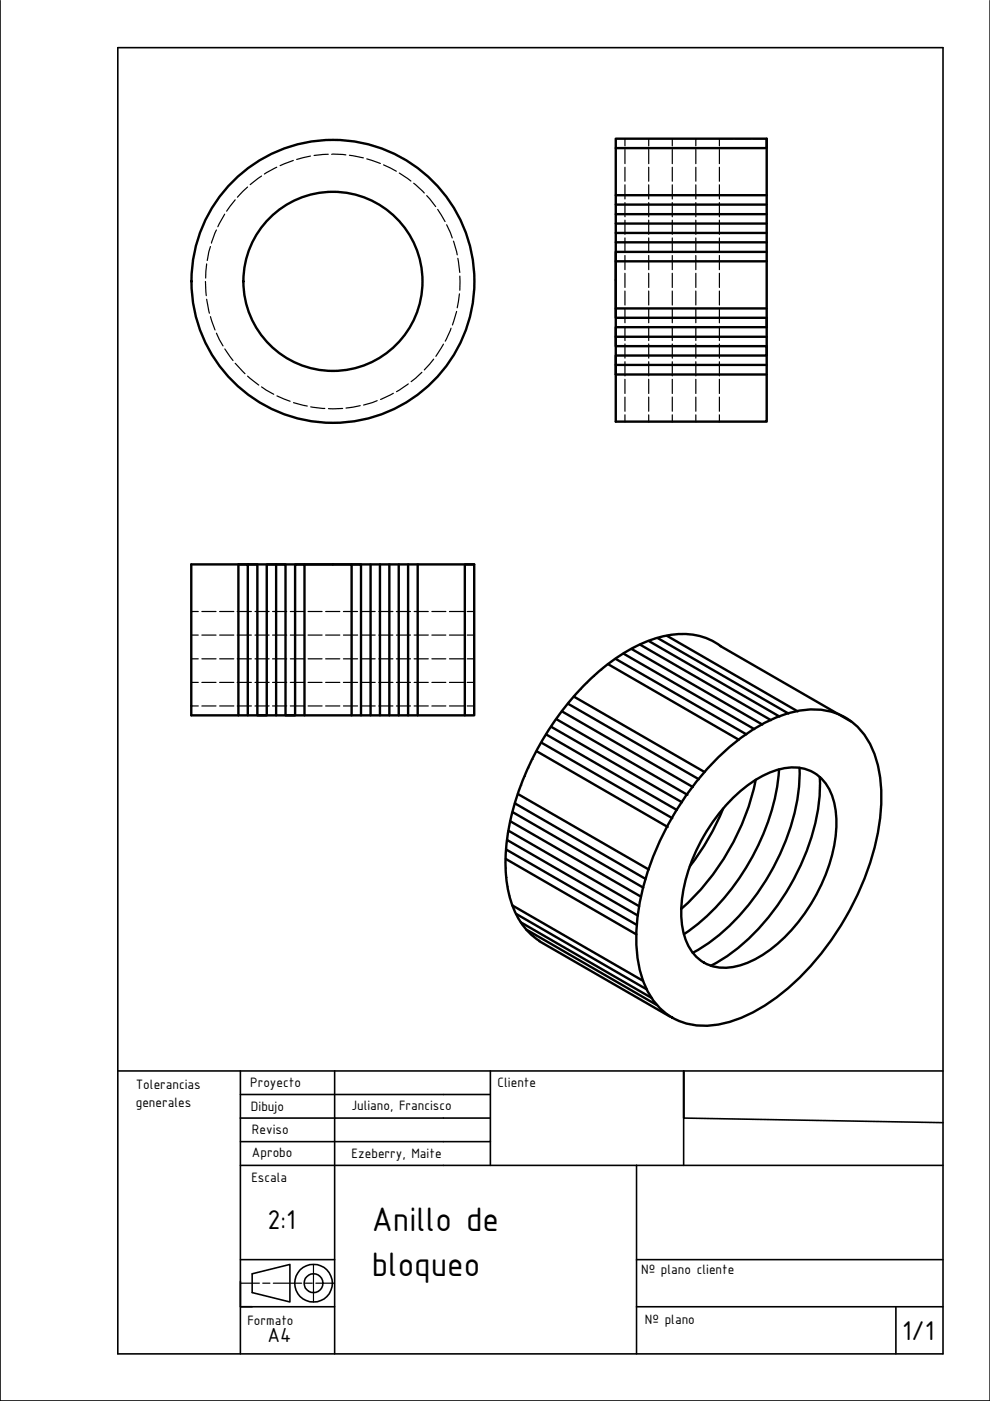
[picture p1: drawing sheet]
<svg xmlns="http://www.w3.org/2000/svg" width="210mm" height="297mm" viewBox="0 0 210 297" stroke-linecap="round" stroke-linejoin="round" font-family="sans-serif">
<!-- layer: Capa1 -->
<g fill="none" stroke="#000" stroke-width=".34">
<path d="M0 .1v296.9h209.9v-296.9M25 10.1h174.9v276.9h-174.9zM25 227.1h174.9M51 227.1v59.9M51 237.1h53M51 232.1h53M71 227.1v59.9M104 227.1v14.9h-53M199.9 238l-55-.9v-10v20M51 247.1h148.9M104 242v5.1M135 247.1v39.9"/>
<path d="M51 271.7v5.4h2.5M51 277.1h20M51 267.1h20M53.5 270.1l8-2v7.9l-8-1.9zM135 277.1h64.9M135 267.1h64.9M189.9 277.1v9.9"/>
<circle cx="66.5" cy="272.1" r="1.99"/>
<circle cx="66.5" cy="272.1" r="4"/>
</g>
<!-- layer: capaCotas -->
<g fill="none" stroke="#000" stroke-width=".25">
<path d="M52.5 39.7l-2.2 2.1M55.5 37.3l-2.5 1.8M58.7 35.5l-2.7 1.4M62.2 34l-2.8 1.1M65.8 33.1l-2.9 .7M69.6 32.7l-3 .3M70.3 32.7l3 .1M74.1 32.9l2.9 .6M77.8 33.7l2.8 1M81.3 35l2.7 1.3M84.7 36.7l2.4 1.7M87.7 38.8l2.3 2.1"/>
<path d="M132.5 29.4v1.5M132.5 31.7v3M132.5 35.5v2.9M132.5 39.2v3M137.5 29.4v1.5M137.5 31.7v3M137.5 35.5v2.9M137.5 39.2v3M142.5 29.4v1.5M142.5 31.7v3M142.5 35.5v2.9M142.5 39.2v3"/>
<path d="M147.5 29.4v1.5M147.5 31.7v3M147.5 35.5v2.9M147.5 39.2v3M152.5 29.4v1.5M152.5 31.7v3M152.5 35.5v2.9M152.5 39.2v3M152.5 29.4h2.8M156 29.4h3M159.8 29.4h2.8M43.6 59.7l.1 3"/>
<path d="M43.8 56l-.2 3M44.6 52.3l-.7 2.9M45.9 48.8l-1.1 2.7M47.6 45.4l-1.4 2.7M49.9 42.4l-1.9 2.4M90.5 41.5l1.9 2.3M92.8 44.4l1.6 2.6M94.7 47.7l1.2 2.7M96.1 51.1l.8 2.9M97.1 54.8l.4 3M97.5 58.5v3M132.5 43v3"/>
<path d="M132.5 46.7v3M132.5 50.4v3.1M132.5 54.2v3M132.5 57.9v3M137.5 43v3M137.5 46.7v3M137.5 50.4v3.1M137.5 54.2v3M137.5 57.9v3M142.5 43v3M142.5 46.7v3M142.5 50.4v3.1"/>
<path d="M142.5 54.2v3M142.5 57.9v3M147.5 43v3M147.5 46.7v3M147.5 50.4v3.1M147.5 54.2v3M147.5 57.9v3M152.5 43v3M152.5 46.7v3M152.5 50.4v3.1M152.5 54.2v3M152.5 57.9v3"/>
<path d="M43.8 63.4l.6 3M44.6 67.1l1 2.9M45.9 70.6l1.4 2.7M47.7 74l1.7 2.4M49.9 77l2 2.2M52.5 79.7l2.4 1.9M89.5 78.9l-2.3 2M91.9 76.1l-1.9 2.3M94 73l-1.6 2.6M95.6 69.6l-1.2 2.7M96.8 66l-.9 2.9M97.4 62.3l-.5 3"/>
<path d="M132.5 61.7v3M132.5 65.4v3M132.5 69.2v3M132.5 72.9v3M132.5 76.7v3M137.5 61.7v3M137.5 65.4v3M137.5 69.2v3M137.5 72.9v3M137.5 76.7v3M142.5 61.7v3M142.5 65.4v3"/>
<path d="M142.5 69.2v3M142.5 72.9v3M142.5 76.7v3M147.5 61.7v3M147.5 65.4v3M147.5 69.2v3M147.5 72.9v3M147.5 76.7v3M152.5 61.7v3M152.5 65.4v3M152.5 69.2v3M152.5 72.9v3"/>
<path d="M152.5 76.7v3M55.5 82l2.5 1.6M58.7 83.9l2.8 1.2M62.2 85.4l3 .7M65.9 86.3l3 .3M72.6 86.6h-3M76.4 86l-3 .5M80 84.9l-2.9 1M83.4 83.4l-2.7 1.3M86.6 81.4l-2.5 1.6M132.5 80.4v3M132.5 84.2v3"/>
<path d="M132.5 88v1.4M137.5 80.4v3M137.5 84.2v3M137.5 88v1.4M142.5 80.4v3M142.5 84.2v3M142.5 88v1.4M147.5 80.4v3M147.5 84.2v3M147.5 88v1.4M152.5 80.4v3M152.5 84.2v3"/>
<path d="M152.5 88v1.4M40.6 129.7h1.4M40.6 134.6h1.4M40.6 139.7h1.4M42.8 129.7h3M42.8 134.6h3M42.8 139.7h3M46.6 129.7h3M46.6 134.6h3M46.6 139.7h3M50.3 129.7h3M50.3 134.6h3"/>
<path d="M50.3 139.7h3M54.1 129.7h3M54.1 134.6h3M54.1 139.7h3M57.8 129.7h3M57.8 134.6h3M57.8 139.7h3M61.6 129.7h3M61.6 134.6h3M61.6 139.7h3M65.3 129.7h3M65.3 134.6h3"/>
<path d="M65.3 139.7h3M69 129.7h3.1M69 134.6h3.1M69 139.7h3.1M72.8 129.7h3M72.8 134.6h3M72.8 139.7h3M76.5 129.7h3M76.5 134.6h3M76.5 139.7h3M80.3 129.7h3M80.3 134.6h3"/>
<path d="M80.3 139.7h3M84 129.7h3M84 134.6h3M84 139.7h3M87.8 129.7h3M87.8 134.6h3M87.8 139.7h3M91.6 129.7h2.9M91.6 134.6h2.9M91.6 139.7h2.9M95.3 129.7h3M95.3 134.6h3"/>
<path d="M95.3 139.7h3M99.1 129.7h1.4M99.1 134.6h1.4M99.1 139.7h1.4M40.6 144.7h1.4M40.6 149.7h1.4M42.8 144.7h3M42.8 149.7h3M46.6 144.7h3M46.6 149.7h3M50.3 144.7h3M50.3 149.7h3"/>
<path d="M54.1 144.7h3M54.1 149.7h3M57.8 144.7h3M57.8 149.7h3M61.6 144.7h3M61.6 149.7h3M65.3 144.7h3M65.3 149.7h3M69 144.7h3.1M69 149.7h3.1M72.8 144.7h3M72.8 149.7h3"/>
<path d="M76.5 144.7h3M76.5 149.7h3M80.3 144.7h3M80.3 149.7h3M84 144.7h3M84 149.7h3M87.8 144.7h3M87.8 149.7h3M91.6 144.7h2.9M91.6 149.7h2.9M95.3 144.7h3M95.3 149.7h3"/>
<path d="M99.1 144.7h1.4M99.1 149.7h1.4M51 272.1h4M55.7 272.1h1.5M58 272.1h6M64.7 272.1h1.5M66.5 268.1v7.9M67 272.1h4"/>
</g>
<!-- layer: 0 -->
<g fill="none" stroke="#000" stroke-width=".51">
<path d="M130.6 29.4h32v60h-32zM162.6 29.4v2h-32M130.6 51.4h32M130.6 49.4h32M130.6 47.4h32M130.6 45.4h32M130.6 43.4h32M130.6 41.4h32M162.6 55.4h-32v10M162.6 53.4h-32v2M162.6 77.4h-32v2h32M162.6 71.4h-32v2h32v2h-32v2"/>
<path d="M162.6 65.4h-32v2h32v2h-32v2M40.6 119.7h59.9v32h-59.9zM52.5 119.7h2.1v32h2v-32h1.9v32M58.5 119.7h2v32h2.1v-32h2v32M64.6 119.7h9.9v32M74.5 119.7h2v32M78.6 119.7v32M80.6 119.7v32M82.5 119.7v32M84.5 119.7v32M86.5 119.7v32M88.6 119.7v32"/>
<path d="M100.5 119.7h-1.9v32M130.5 139.7l27.7 16M132.2 138.6l27.7 16M133.9 137.6l27.7 16M135.7 136.7l27.7 16M137.6 135.9l27.7 16M139.4 135.3l27.8 16M141.4 134.8l27.7 16M152.7 137l27.8 16M152.8 137a14.8 14.8 0 0 0-13.6-1.7 40.8 40.8 0 0 0-18.2 13.2 59.3 59.3 0 0 0-13.7 31 25 25 0 0 0 3.2 16.2 13.2 13.2 0 0 0 3.9 3.8M50.5 151.7v-32h2v32M113.9 159.3l27.7 16"/>
<path d="M114.8 157.5l27.7 16M115.8 155.7l27.7 16M116.8 154.1l27.8 16M118 152.5l27.8 16M119.2 150.9l27.7 16M120.4 149.2l27.8 16M121.7 147.7l27.7 16M128.9 140.8l27.7 16M107.6 178.1l27.7 16M107.8 176.1l27.7 16M108.2 174.1l27.7 16M108.7 172.2l27.7 16"/>
<path d="M109.2 170.3l27.7 16M109.8 168.3l27.7 16M152 160.9a36.7 36.7 0 0 1 16-9.9 14.2 14.2 0 0 1 13.8 3.1 19.3 19.3 0 0 1 5 12.8 51.1 51.1 0 0 1-7.5 27.7 51.1 51.1 0 0 1-20.2 20.3 19.3 19.3 0 0 1-13.7 2.1 13.9 13.9 0 0 1-9.5-10.4 37.8 37.8 0 0 1 1.3-21.2 62 62 0 0 1 14.8-24.5zM153.3 171.4a52.6 52.6 0 0 1-7 12.3M155.4 169.2a21.7 21.7 0 0 1 11-6.3 8.7 8.7 0 0 1 10.4 7 27 27 0 0 1-2.4 17 34 34 0 0 1-14.9 16.8 10.9 10.9 0 0 1-10.2 .4 10.9 10.9 0 0 1-4.8-9.1 34.4 34.4 0 0 1 8.3-22.9zM160.2 165.3a50.5 50.5 0 0 1-15.8 27.4M165.2 163.1a48.7 48.7 0 0 1-20.2 35M169.5 162.8a44.6 44.6 0 0 1-8.1 25.4 42 42 0 0 1-14.5 13.8M173.8 164.7a44.2 44.2 0 0 1-8.1 26.1 41.4 41.4 0 0 1-15 14M107.2 182.1l27.7 16M107.3 180.1l27.7 16M108.6 192l27.8 16"/>
<path d="M109.5 193.8l27.7 16M110.4 195.6l27.7 16M111.6 197.1l27.7 16M114.3 199.5l27.8 16"/>
<circle cx="70.6" cy="59.7" r="19"/>
<circle cx="70.6" cy="59.7" r="30"/>
</g>
<g fill="none" stroke="#000" stroke-width=".21">
<path d="M130.5 139.6h.1M132.2 138.5h.1M133.9 137.5h.1M135.7 136.6h.1M137.6 135.9h.1M139.4 135.2h.1M141.4 134.8h.1M143.4 134.5h.1M145.4 134.4h.1M147.4 134.6h.1M149.3 135.2h.1M151.1 136h.1"/>
<path d="M113.7 159.2h.1M114.7 157.5h.1M115.7 155.7h.1M116.8 154h.1M118 152.4h.1M119.2 150.8h.1M120.4 149.2h.1M121.7 147.7h.1M123 146.2h.1M124.4 144.8h.1M125.9 143.4h.1M127.4 142.1h.1"/>
<path d="M128.9 140.8h.1M107.5 178.1h.1M107.8 176.1h.1M108.2 174.1h.1M108.6 172.2h.1M109.2 170.3h.1M109.8 168.3h.1M110.4 166.5h.1M111.2 164.6h.1M112 162.8h.1M112.9 161h.1M107.2 182.1h.1"/>
<path d="M107.2 184.1h.1M107.3 180.1h.1M107.3 186h.1M107.6 188h.1M108 190h.1M108.6 191.9h.1M109.3 193.7h.1M110.3 195.5h.1M111.5 197.1h.1M112.9 198.5h.1"/>
</g>
<g font-size="7.8">
<text x="78.8" y="261">Anillo de</text>
<text x="78.8" y="270.5">bloqueo</text>
</g>
<g font-size="6.2">
<text x="56.7" y="260.7">2:1</text>
<text x="191.3" y="284.1">1/1</text>
</g>
<text font-size="4.7" x="56.7" y="284.6">A4</text>
<g font-size="3.1">
<text x="28.8" y="230.9">Tolerancias</text>
<text x="53" y="230.4">Proyecto</text>
<text x="105.5" y="230.4">Cliente</text>
<text x="28.8" y="234.7">generales</text>
<text x="53.2" y="235.5">Dibujo</text>
<text x="74.5" y="235.4">Juliano, Francisco</text>
<text x="53.4" y="240.4">Reviso</text>
<text x="53.4" y="245.4">Aprobo</text>
<text x="74.5" y="245.5">Ezeberry, Maite</text>
<text x="53.3" y="250.7">Escala</text>
<text x="135.9" y="270.1">Nº plano cliente</text>
<text x="52.5" y="280.9">Formato</text>
<text x="136.7" y="280.7">Nº plano</text>
</g>
</svg>
